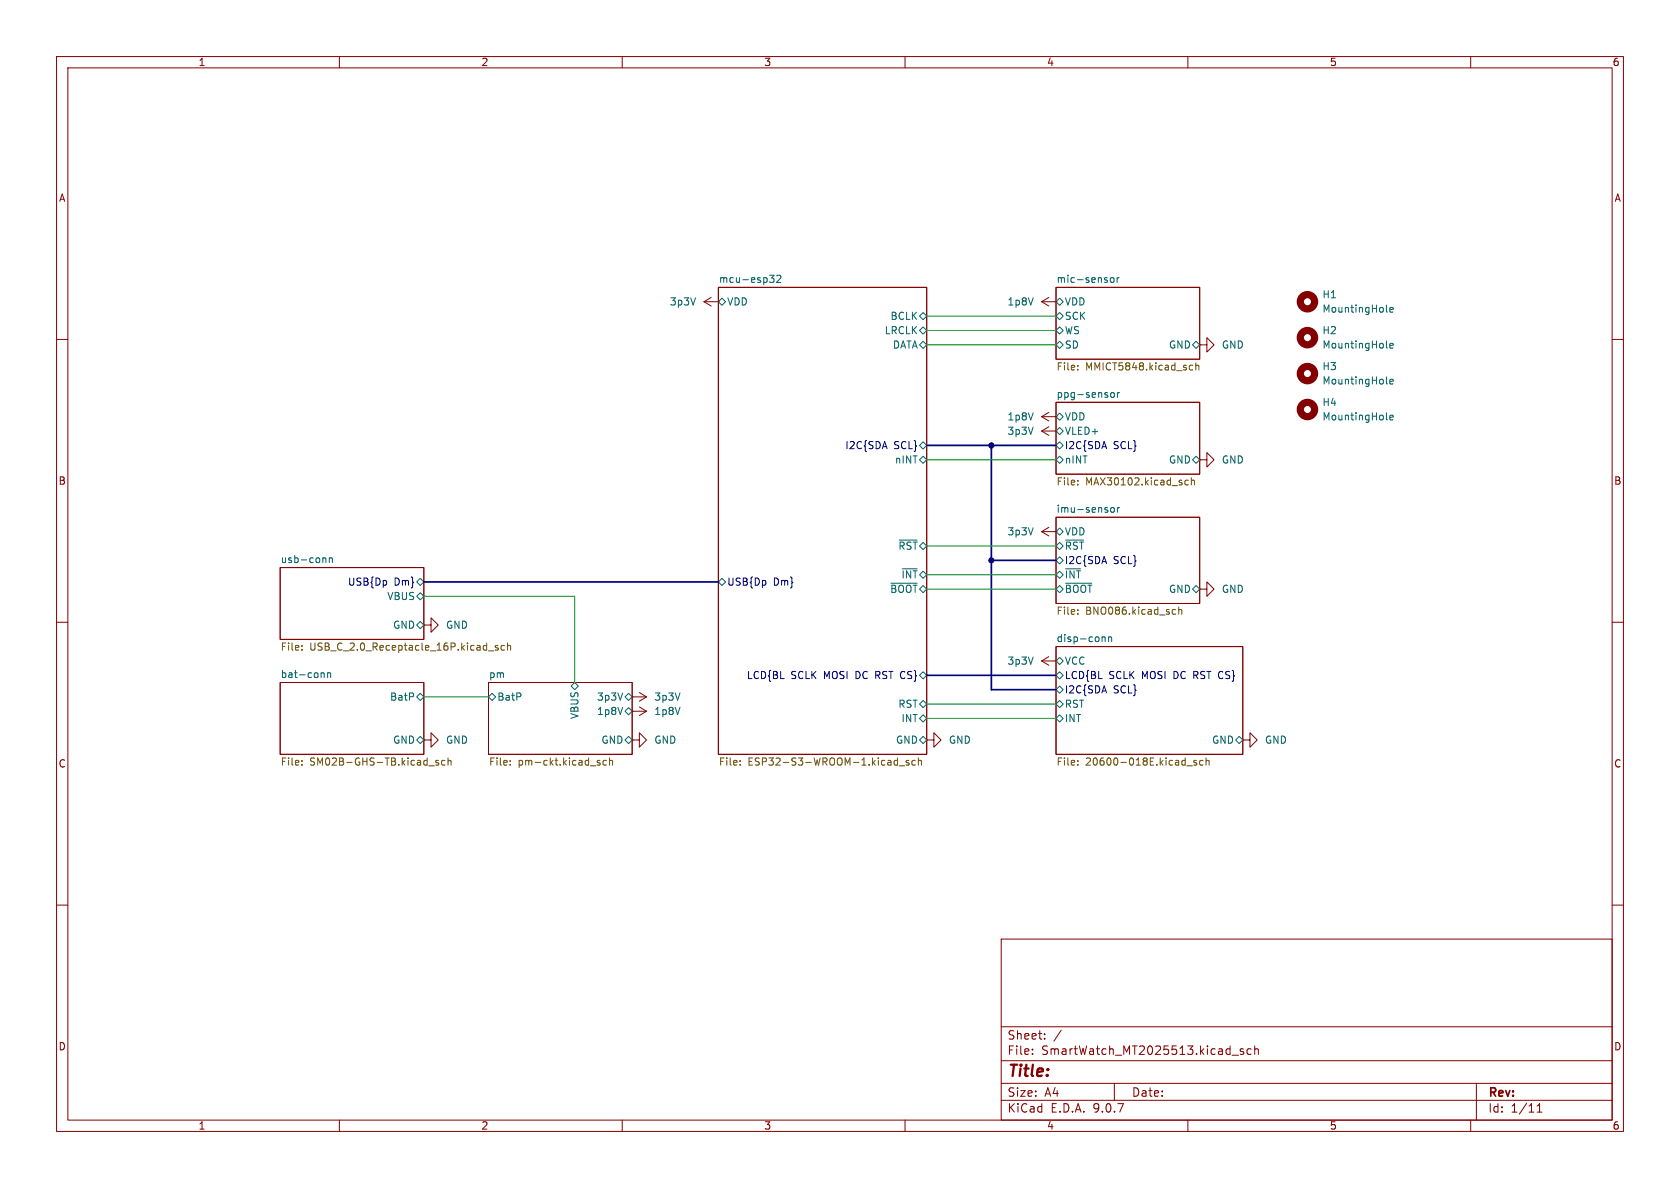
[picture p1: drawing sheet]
<svg xmlns="http://www.w3.org/2000/svg" width="297mm" height="210mm" viewBox="0 0 297 210" stroke-linecap="round" stroke-linejoin="round" font-family="sans-serif">
<g fill="none" stroke="#840000" stroke-width=".18">
<path d="M10 10h277v190h-277zM12 12h273v186h-273zM60 10v2M110 10v2M160 10v2M210 10v2M260 10v2M124.5 53.3h2.5M124.5 53.3l1.2 .8M125.7 52.6l-1.2 .7M127 50.8h36.8v82.6h-36.8zM127 53.3h.1"/>
<path d="M184.1 53.3l1.3 .8M184.1 53.3h2.6M185.4 52.6l-1.3 .7M186.7 50.8h25.4v12.7h-25.4zM186.7 53.3h.1M10 60h2M184.1 76.2l1.3 .8M184.1 76.2h2.6M184.1 73.7l1.3 .7M184.1 73.7h2.6M185.4 75.4l-1.3 .8M185.4 72.9l-1.3 .8"/>
<path d="M186.7 71.1h25.4v12.7h-25.4zM186.7 76.2h.1M186.7 73.7h.1M212.1 61h1.3v-1.3l1.2 1.3-1.2 1.2v-1.2M212.1 61h.1M285 60h2M184.1 94l1.3 .7M184.1 94h2.6M185.4 93.2l-1.3 .8M186.7 91.4h25.4v15.3h-25.4zM186.7 94h.1M212.1 81.3h1.3v-1.3l1.2 1.3-1.2 1.3v-1.3"/>
<path d="M212.1 81.3h.1M10 110h2M49.5 100.3h25.4v12.7h-25.4zM74.9 110.5h1.3v-1.3l1.3 1.3-1.3 1.3v-1.3M74.9 110.5h.1M184.1 116.8l1.3 .8M184.1 116.8h2.6M185.4 116.1l-1.3 .7M186.7 114.3h33v19.1h-33zM186.7 116.8h.1M212.1 104.1h1.3v-1.2l1.2 1.2-1.2 1.3v-1.3M212.1 104.1h.1"/>
<path d="M285 110h2M49.5 120.7h25.4v12.7h-25.4zM74.9 130.8h1.3v-1.3l1.3 1.3-1.3 1.3v-1.3M74.9 130.8h.1M86.4 120.7h25.4v12.7h-25.4zM111.8 125.7h.1M111.8 123.2h.1M111.8 130.8h1.2v-1.3l1.3 1.3-1.3 1.3v-1.3M111.8 130.8h.1M111.8 125.7h2.5M111.8 123.2h2.5M113 125l1.3 .7"/>
<path d="M113 122.4l1.3 .8M114.3 125.7l-1.3 .8M114.3 123.2l-1.3 .8M163.8 130.8h1.3v-1.3l1.3 1.3-1.3 1.3v-1.3M163.8 130.8h.1M219.7 130.8h1.3v-1.3l1.2 1.3-1.2 1.3v-1.3M219.7 130.8h.1M10 160h2M177 166h108v32h-108zM285 160h2M60 198v2M110 198v2"/>
<path d="M160 198v2M177 194.5h108M177 191.5h108M177 187.5h108M177 181.5h108M182.5 186.3v.1M182.5 185.5v.1M184.7 183.6v.1M184.7 182.8v.1M187.6 182.1l-1.3 2M197 191.5v3M210 198v2"/>
<path d="M217.8 186.5h1.2M219.8 185.5l-.3-.1-.3 .2 .1 .2 .5 .2v.3h-.6M221.2 185.5l-.5-.1-.2 .3v.4l.1 .2h.6M221.8 185.5l.2-.1 .4 .1 .1 .9M221.8 184.9v1.5M260 198v2M261 191.5v6.5M271.7 196.6h.9M271.7 195.5l.5-.4v1.5"/>
</g>
<g fill="none" stroke="#006464" stroke-width=".18">
<path d="M127 53.3l.6-.6 .7 .6-.7 .7zM136.1 48.7h.7l-.4 .4 .4 .2v.4l-.2 .2h-.4M137.3 48.8l.5-.1 .2 .3-.7 .9h.7M162.6 55.9l.6-.7 .6 .7-.6 .6zM162.6 58.4l.6-.6 .6 .6-.6 .7zM186.7 55.9l.6-.7 .7 .7-.7 .6zM186.7 53.3l.6-.6 .7 .6-.7 .7zM186.7 58.4l.6-.6 .7 .6-.7 .7zM196.3 49.2l.2-.1 .4 .1 .1 .5-.2 .2h-.3l-.2-.1zM197.5 49.1v.8M197.9 49.1l-.4 .2M245.1 55l.2 .2"/>
<path d="M245.7 54.8l.6-.2-.1-.2-.3-.1-.2 .2 .1 .6h.4M162.6 61l.6-.7 .6 .7-.6 .6zM162.6 78.7l.6-.6 .6 .6-.6 .7zM186.7 78.7l.6-.6 .7 .6-.7 .7zM186.7 73.7l.6-.7 .7 .7-.7 .6zM186.7 76.2l.6-.6 .7 .6-.7 .6zM186.7 61l.6-.7 .7 .7-.7 .6zM196.4 69.5l.2-.1 .3 .1 .1 .5-.1 .2h-.3l-.2-.1zM197.6 69.4v.8M197.9 69.4l-.3 .2M210.8 61l.7-.7 .6 .7-.6 .6zM245.1 74.1l.2 .1"/>
<path d="M245.1 61.4l.2 .1M245.1 67.7l.2 .2M245.7 61.1l.6-.1-.1-.2-.3-.1-.2 .2 .1 .6h.4M245.7 67.5l.6-.2-.1-.2-.3-.1-.2 .2 .1 .6h.4M245.7 73.8l.6-.1-.1-.2-.3-.1-.2 .2 .1 .6h.4M57.3 98.6l.3 .2v.7M58.2 98.7l.2-.1 .3 .1 .1 .8M58.2 98.6v.9M158.9 95.5h3.2M162.6 81.3l.6-.7 .6 .7-.6 .6zM186.7 81.3l.6-.7 .7 .7-.7 .6zM186.7 94l.6-.7 .7 .7-.7 .6z"/>
<path d="M186.7 96.5l.6-.6 .7 .6-.7 .7zM186.7 99.1l.6-.7 .7 .7-.7 .6zM188.4 95.5h3.2M196.4 89.8l.2-.1 .4 .1v.5l-.1 .2-.3 .1-.2-.2zM197.6 89.7v.9M197.9 89.7l-.3 .3M210.8 81.3l.7-.7 .6 .7-.6 .6zM56.8 119h.4l.1 .8M57.9 119l.2-.1 .3 .1 .1 .8M57.9 118.9v.9M73.7 102.9l.6-.7 .6 .7-.6 .6zM73.7 105.4l.6-.6 .6 .6-.6 .6z"/>
<path d="M74.3 109.9l.6 .6-.6 .6-.6-.6zM127 102.9l.6-.7 .7 .7-.7 .6zM157.5 103.1h4.6M159.5 100.6h2.6M163.2 118.7l.6 .7-.6 .6-.6-.6zM186.7 119.4l.6-.7 .7 .7-.7 .6zM186.7 116.8l.6-.6 .7 .6-.7 .7zM186.7 104.1l.6-.6 .7 .6-.7 .7zM186.7 101.6l.6-.6 .7 .6-.7 .6zM188.4 103.1h4.6M194.8 112.7l.2-.1h.3l.1 .8M196 112.7l.2-.1h.3v.8"/>
<path d="M196 112.6v.8M210.8 104.1l.7-.6 .6 .6-.6 .7zM73.7 123.2l.6-.6 .6 .6-.6 .6zM73.7 130.8l.6-.6 .6 .6-.6 .6zM86.4 123.2l.6-.6 .6 .6-.6 .6zM101 121.3l.6-.6 .6 .6-.6 .6zM110.5 125.7l.6-.6 .7 .6-.7 .7zM110.5 123.2l.6-.6 .7 .6-.7 .6zM111.1 130.2l.7 .6-.7 .6-.6-.6zM162.6 127l.6-.6 .6 .6-.6 .6zM162.6 124.5l.6-.7 .6 .7-.6 .6zM163.2 130.2l.6 .6-.6 .6-.6-.6z"/>
<path d="M186.7 121.9l.6-.6 .7 .6-.7 .7zM186.7 127l.6-.6 .7 .6-.7 .6zM186.7 124.5l.6-.7 .7 .7-.7 .6zM218.4 130.8l.7-.6 .6 .6-.6 .6z"/>
</g>
<g fill="none" stroke="#725600" stroke-width=".18">
<path d="M190.5 64.6v.1M190.5 65.3v.1M210.5 64.6h.4M210.9 65.3l-.4 .1M211.4 64.7l.2-.1h.3v.8M211.4 64.1v1.3M190.5 85.6v.1M190.5 84.9v.2M209.5 85.5l.2 .2h.4M210.1 84.9h-.4l-.2 .2M210.6 85l.2-.1h.3l.1 .8M210.6 84.5v1.2"/>
<path d="M53.4 114.8v.1M53.4 114.2v.1M86.3 115.1h1M88 114.2l-.3-.1-.2 .2 .1 .2 .4 .1v.3h-.5M89.2 114.2l-.4-.1-.2 .2 .1 .6h.5M89.7 114.2l.2-.1 .3 .1 .1 .7M89.7 113.7v1.2M190.5 107.8v.1M190.5 108.5v.1M207.5 107.7l.3 .1M207.8 108.5l-.3 .1M208.4 107.9l.2-.2 .3 .1v.8"/>
<path d="M208.4 107.3v1.3M53.4 134.5v.1M53.4 135.1v.2M75.8 135.4h1M77.5 134.5l-.3-.1-.2 .2 .1 .2 .4 .1v.3h-.5M78.7 134.5l-.4-.1-.2 .3 .1 .5h.5M79.2 134.5l.2-.1 .3 .1v.8M79.2 134v1.3M90.2 135.1v.2M90.2 134.5v.1M105.6 134.8l.5 .2v.2l-.4 .1M105.6 134.5h.5"/>
<path d="M107.2 134.5l-.4-.1-.2 .3 .1 .5h.5M107.7 134.5l.2-.1 .3 .1 .1 .8M107.7 134v1.3M130.8 135.1v.2M130.8 134.5v.1M159 135.4h.9M160.7 134.5l-.3-.1-.2 .2v.2l.5 .1v.3h-.5M161.8 134.5l-.3-.1-.3 .3 .1 .5h.5M162.4 134.5l.1-.1 .3 .1 .1 .8M162.4 134v1.3M190.5 134.5v.1M190.5 135.1v.2"/>
<path d="M209.8 135.4h1M211.5 134.5l-.3-.1-.2 .2 .1 .2 .4 .1v.3h-.5M212.7 134.5l-.4-.1-.2 .3 .1 .5h.5M213.2 134.5l.2-.1 .3 .1 .1 .8M213.2 134v1.3"/>
</g>
<g fill="none" stroke="#840000" stroke-width="1.3">
<circle cx="231.1" cy="59.7" r="1.27"/>
<circle cx="231.1" cy="53.3" r="1.27"/>
<circle cx="231.1" cy="66" r="1.27"/>
<circle cx="231.1" cy="72.4" r="1.27"/>
</g>
<path d="M163.8 78.7h22.9M175.3 78.7v43.2h11.4M175.3 99.1h11.4M74.9 102.9h52.1M163.8 119.4h22.9" fill="none" stroke="#000084" stroke-width=".3"/>
<path d="M163.8 58.4h22.9M163.8 55.9h22.9M163.8 61h22.9M163.8 96.5h22.9M163.8 81.3h22.9M74.9 105.4h26.7v15.3M163.8 101.6h22.9M163.8 104.1h22.9M74.9 123.2h11.5M163.8 127h22.9M163.8 124.5h22.9" fill="none" stroke="#009600" stroke-width=".18"/>
<g fill="#000084" stroke="#000084" stroke-width=".18">
<circle cx="175.3" cy="78.7" r=".46"/>
<circle cx="175.3" cy="99.1" r=".46"/>
</g>
<text font-size="2.8" fill="#840000" x="178" y="190.9">Title:</text>
<g font-size="2.1" fill="#840000">
<text x="178" y="184">Sheet:</text>
<text x="178" y="186.7">File:</text>
<text x="184.1" y="186.7">SmartWatch_MT2025513.kicad_sch</text>
<text x="178" y="196.9">KiCad</text>
<text x="178" y="194.1">Size:</text>
<text x="184.7" y="194.1">A4</text>
<text x="185.7" y="196.9">E.D.A.</text>
<text x="193.3" y="196.9">9.0.7</text>
<text x="200" y="194.1">Date:</text>
<text x="263" y="194.3">Rev:</text>
<text x="263" y="196.9">Id:</text>
<text x="267.1" y="196.9">1/11</text>
</g>
<g font-size="1.8" fill="#840000">
<text x="35" y="11.9">1</text>
<text x="85" y="11.9">2</text>
<text x="135" y="11.9">3</text>
<text x="185" y="11.9">4</text>
<text x="235" y="11.9">5</text>
<text x="285" y="11.9">6</text>
<text x="10.3" y="35.9">A</text>
<text x="285.3" y="35.9">A</text>
<text x="10.3" y="85.9">B</text>
<text x="285.3" y="85.9">B</text>
<text x="10.3" y="135.9">C</text>
<text x="285.3" y="135.9">C</text>
<text x="10.3" y="185.9">D</text>
<text x="285.3" y="185.9">D</text>
<text x="35" y="199.9">1</text>
<text x="85" y="199.9">2</text>
<text x="135" y="199.9">3</text>
<text x="185" y="199.9">4</text>
<text x="235" y="199.9">5</text>
<text x="285" y="199.9">6</text>
</g>
<g font-size="1.8" fill="#006464">
<text x="127" y="50.1">mcu-esp32</text>
<text x="186.7" y="50.1">mic-sensor</text>
<text x="233.7" y="52.9">H1</text>
<text x="118.3" y="54.2">3p3V</text>
<text x="128.5" y="54.2">VDD</text>
<text x="156.3" y="59.3">LRCLK</text>
<text x="157.3" y="56.7">BCLK</text>
<text x="178" y="54.2">1p8V</text>
<text x="188.2" y="56.7">SCK</text>
<text x="188.2" y="54.2">VDD</text>
<text x="188.2" y="59.3">WS</text>
<text x="233.7" y="55.5">MountingHole</text>
<text x="233.7" y="59.3">H2</text>
<text x="157.8" y="61.8">DATA</text>
<text x="188.2" y="61.8">SD</text>
<text x="206.6" y="61.8">GND</text>
<text x="215.9" y="61.8">GND</text>
<text x="233.7" y="61.8">MountingHole</text>
<text x="233.7" y="65.6">H3</text>
<text x="186.7" y="70.4">ppg-sensor</text>
<text x="233.7" y="72">H4</text>
<text x="233.7" y="68.2">MountingHole</text>
<text x="178" y="77.1">3p3V</text>
<text x="178" y="74.5">1p8V</text>
<text x="188.2" y="74.5">VDD</text>
<text x="188.2" y="77.1">VLED+</text>
<text x="233.7" y="74.5">MountingHole</text>
<text x="158.1" y="82.1">nINT</text>
<text x="188.2" y="82.1">nINT</text>
<text x="206.6" y="82.1">GND</text>
<text x="215.9" y="82.1">GND</text>
<text x="178" y="94.8">3p3V</text>
<text x="186.7" y="90.7">imu-sensor</text>
<text x="188.2" y="94.8">VDD</text>
<text x="49.5" y="99.6">usb-conn</text>
<text x="158.7" y="97.4">~{RST}</text>
<text x="188.2" y="99.9">I2C{SDA</text>
<text x="68.4" y="106.3">VBUS</text>
<text x="157.3" y="105">~{BOOT}</text>
<text x="159.3" y="102.5">~{INT}</text>
<text x="188.2" y="105">~{BOOT}</text>
<text x="188.2" y="102.5">~{INT}</text>
<text x="206.6" y="105">GND</text>
<text x="215.9" y="105">GND</text>
<text x="69.4" y="111.4">GND</text>
<text x="78.7" y="111.4">GND</text>
<text x="186.7" y="113.6">disp-conn</text>
<text x="49.5" y="119.9">bat-conn</text>
<text x="86.4" y="119.9">pm</text>
<text x="178" y="117.7">3p3V</text>
<text x="188.2" y="117.7">VCC</text>
<text x="68.9" y="124.1">BatP</text>
<text x="87.8" y="124.1">BatP</text>
<text x="105.4" y="124.1">3p3V</text>
<text x="115.6" y="124.1">3p3V</text>
<text x="158.7" y="125.3">RST</text>
<text x="188.2" y="125.3">RST</text>
<text x="69.4" y="131.7">GND</text>
<text x="78.7" y="131.7">GND</text>
<text x="102.5" y="127.2" transform="rotate(-90 102.5 127.2)">VBUS</text>
<text x="105.4" y="126.6">1p8V</text>
<text x="106.2" y="131.7">GND</text>
<text x="115.6" y="131.7">GND</text>
<text x="115.6" y="126.6">1p8V</text>
<text x="158.3" y="131.7">GND</text>
<text x="159.3" y="127.9">INT</text>
<text x="167.6" y="131.7">GND</text>
<text x="188.2" y="127.9">INT</text>
<text x="214.2" y="131.7">GND</text>
<text x="223.5" y="131.7">GND</text>
</g>
<g font-size="1.8" fill="#725600">
<text x="186.7" y="65.8">File:</text>
<text x="191.9" y="65.8">MMICT5848.kicad_sch</text>
<text x="186.7" y="86.1">File:</text>
<text x="191.9" y="86.1">MAX30102.kicad_sch</text>
<text x="186.7" y="109">File:</text>
<text x="191.9" y="109">BNO086.kicad_sch</text>
<text x="49.5" y="115.3">File:</text>
<text x="54.8" y="115.3">USB_C_2.0_Receptacle_16P.kicad_sch</text>
<text x="49.5" y="135.7">File:</text>
<text x="54.8" y="135.7">SM02B-GHS-TB.kicad_sch</text>
<text x="86.4" y="135.7">File:</text>
<text x="91.6" y="135.7">pm-ckt.kicad_sch</text>
<text x="127" y="135.7">File:</text>
<text x="132.2" y="135.7">ESP32-S3-WROOM-1.kicad_sch</text>
<text x="186.7" y="135.7">File:</text>
<text x="191.9" y="135.7">20600-018E.kicad_sch</text>
</g>
<g font-size="1.8" fill="#000084">
<text x="149.3" y="79.6">I2C{SDA</text>
<text x="158" y="79.6">SCL}</text>
<text x="188.2" y="79.6">I2C{SDA</text>
<text x="196.8" y="79.6">SCL}</text>
<text x="188.2" y="97.4">~{RST}</text>
<text x="196.8" y="99.9">SCL}</text>
<text x="61.4" y="103.7">USB{Dp</text>
<text x="69.7" y="103.7">Dm}</text>
<text x="128.5" y="103.7">USB{Dp</text>
<text x="136.7" y="103.7">Dm}</text>
<text x="131.9" y="120.2">LCD{BL</text>
<text x="139.8" y="120.2">SCLK</text>
<text x="145.8" y="120.2">MOSI</text>
<text x="151.5" y="120.2">DC RST CS}</text>
<text x="188.2" y="120.2">LCD{BL</text>
<text x="188.2" y="122.8">I2C{SDA</text>
<text x="196" y="120.2">SCLK</text>
<text x="196.8" y="122.8">SCL}</text>
<text x="202" y="120.2">MOSI</text>
<text x="207.7" y="120.2">DC RST CS}</text>
</g>
</svg>
